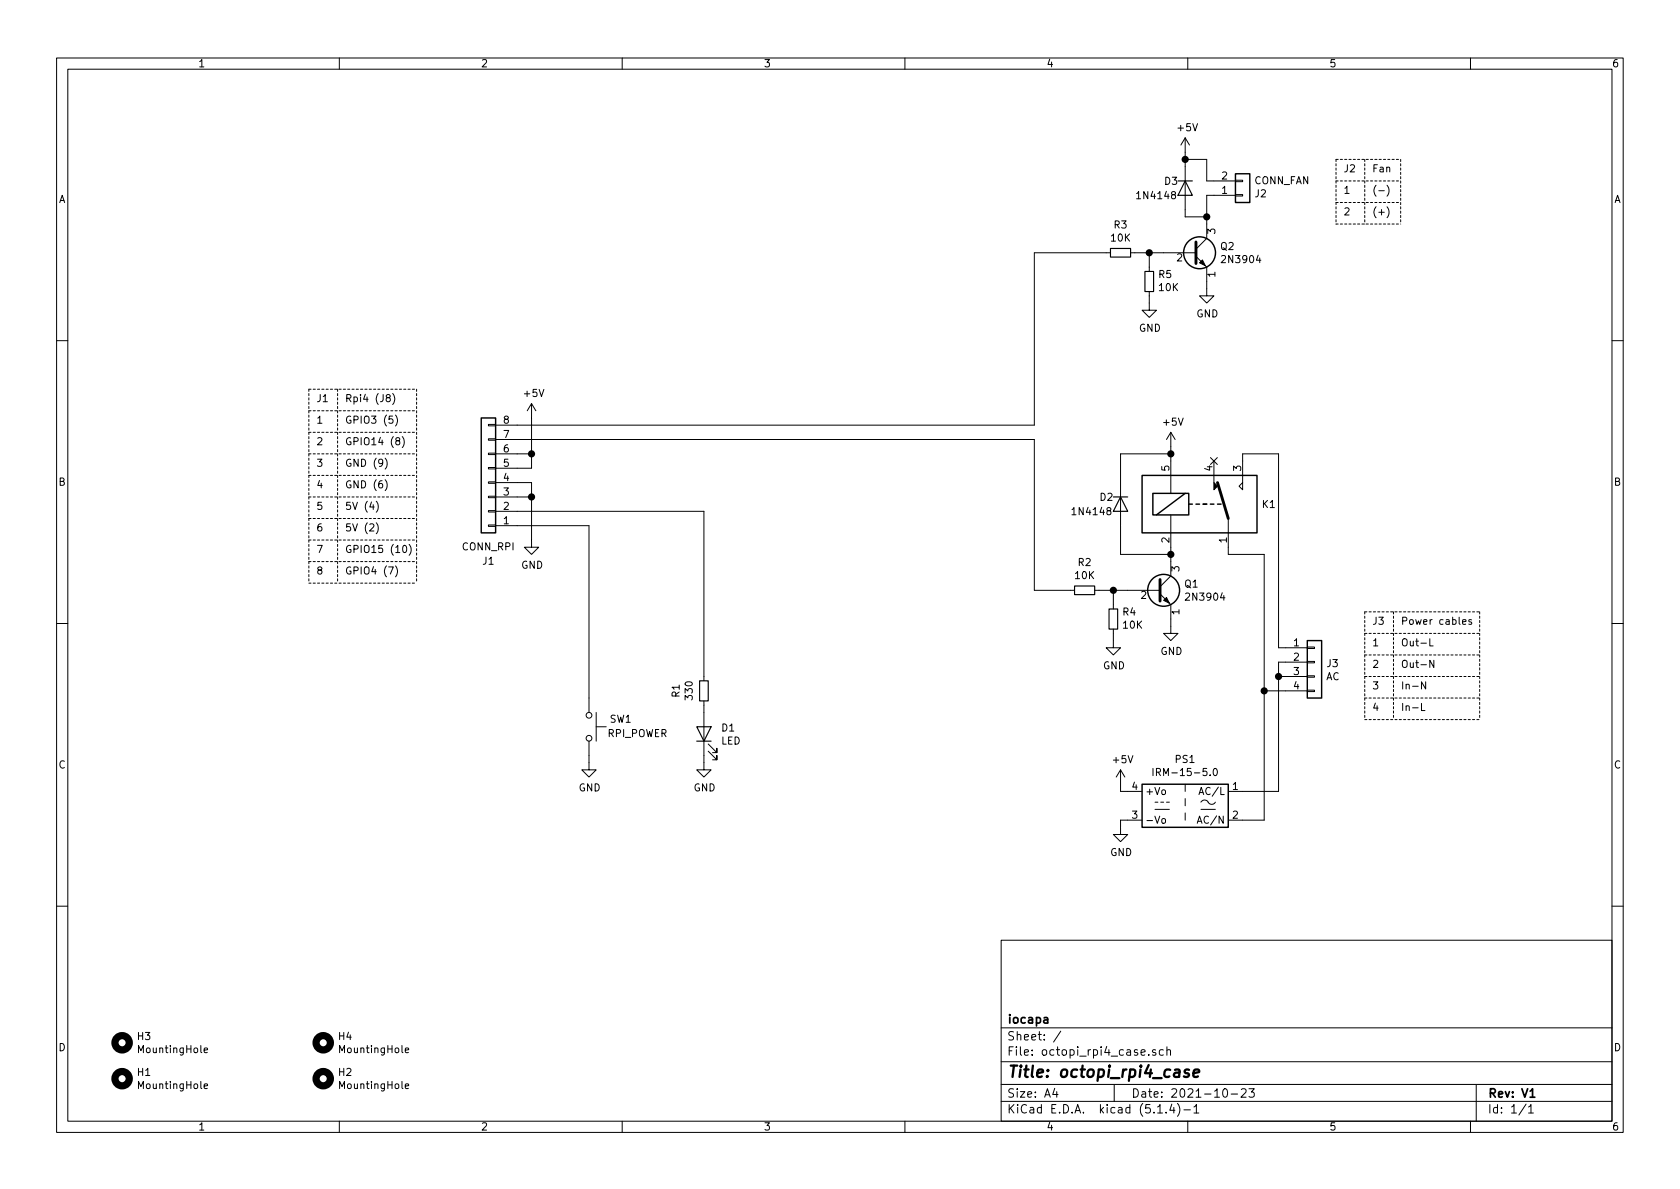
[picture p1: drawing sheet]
EESchema Schematic File Version 4
EELAYER 30 0
EELAYER END
$Descr A4 11693 8268
encoding utf-8
Sheet 1 1
Title "octopi_rpi4_case"
Date "2021-10-23"
Rev "V1"
Comp "iocapa"
Comment1 ""
Comment2 ""
Comment3 ""
Comment4 ""
$EndDescr
$Comp
L octopi_rpi4_case:IRM-15-5.0 PS1
U 1 1
P 8250 5600
F 0 "PS1" H 8250 5925 50  0000 C CNN
F 1 "IRM-15-5.0" H 8250 5834 50  0000 C CNN
F 2 "octopi_rpi4_case:Converter_ACDC_MeanWell_IRM-15-xx_THT" H 8250 5300 50  0001 C CNN
F 3 "http://www.meanwell.com/Upload/PDF/IRM-15/IRM-15-SPEC.PDF" H 8650 5250 50  0001 C CNN
	1    8250 5600
	-1   0    0    -1  
$EndComp
$Comp
L Diode:1N4148 D2
U 1 1
P 7800 3500
F 0 "D2" V 7750 3650 50  0000 R CNN
F 1 "1N4148" V 7850 3850 50  0000 R CNN
F 2 "Diode_THT:D_DO-35_SOD27_P7.62mm_Horizontal" H 7800 3325 50  0001 C CNN
F 3 "https://assets.nexperia.com/documents/data-sheet/1N4148_1N4448.pdf" H 7800 3500 50  0001 C CNN
	1    7800 3500
	0    -1   1    0   
$EndComp
$Comp
L octopi_rpi4_case:SONGLE-SRD-xxVDC-SL-C K1
U 1 1
P 8350 3500
F 0 "K1" H 8780 3500 50  0000 L CNN
F 1 "SONGLE-SRD-xxVDC-SL-C" H 8780 3455 50  0001 L CNN
F 2 "octopi_rpi4_case:Relay_SPDT_SRD-xxVDC-SL-C" H 8800 3450 50  0001 L CNN
F 3 "http://www.songlerelay.com/Public/Uploads/20161104/581c81ac16e36.pdf" H 8350 3500 50  0001 C CNN
	1    8350 3500
	1    0    0    -1  
$EndComp
$Comp
L power:+5V #PWR0101
U 1 1
P 8150 3100
F 0 "#PWR0101" H 8150 2950 50  0001 C CNN
F 1 "+5V" H 8165 3273 50  0000 C CNN
F 2 "" H 8150 3100 50  0001 C CNN
F 3 "" H 8150 3100 50  0001 C CNN
	1    8150 3100
	1    0    0    -1  
$EndComp
Wire Wire Line
	7800 3350 7800 3150
Wire Wire Line
	7800 3150 8150 3150
Wire Wire Line
	8150 3150 8150 3100
Wire Wire Line
	8150 3150 8150 3200
Connection ~ 8150 3150
Wire Wire Line
	7800 3650 7800 3850
Wire Wire Line
	7800 3850 8150 3850
Wire Wire Line
	8150 3850 8150 3800
Wire Wire Line
	8150 3900 8150 3850
Connection ~ 8150 3850
Wire Wire Line
	7750 4200 7750 4100
Wire Wire Line
	7750 4100 7850 4100
Wire Wire Line
	7650 4100 7750 4100
Connection ~ 7750 4100
$Comp
L power:GND #PWR0102
U 1 1
P 8150 4350
F 0 "#PWR0102" H 8150 4100 50  0001 C CNN
F 1 "GND" H 8155 4177 50  0000 C CNN
F 2 "" H 8150 4350 50  0001 C CNN
F 3 "" H 8150 4350 50  0001 C CNN
	1    8150 4350
	1    0    0    -1  
$EndComp
$Comp
L power:GND #PWR0103
U 1 1
P 7750 4450
F 0 "#PWR0103" H 7750 4200 50  0001 C CNN
F 1 "GND" H 7755 4277 50  0000 C CNN
F 2 "" H 7750 4450 50  0001 C CNN
F 3 "" H 7750 4450 50  0001 C CNN
	1    7750 4450
	1    0    0    -1  
$EndComp
Wire Wire Line
	7750 4450 7750 4400
Wire Wire Line
	8150 4350 8150 4300
NoConn ~ 8450 3200
$Comp
L power:GND #PWR0104
U 1 1
P 7800 5750
F 0 "#PWR0104" H 7800 5500 50  0001 C CNN
F 1 "GND" H 7805 5577 50  0000 C CNN
F 2 "" H 7800 5750 50  0001 C CNN
F 3 "" H 7800 5750 50  0001 C CNN
	1    7800 5750
	1    0    0    -1  
$EndComp
$Comp
L power:+5V #PWR0105
U 1 1
P 7800 5450
F 0 "#PWR0105" H 7800 5300 50  0001 C CNN
F 1 "+5V" H 7815 5623 50  0000 C CNN
F 2 "" H 7800 5450 50  0001 C CNN
F 3 "" H 7800 5450 50  0001 C CNN
	1    7800 5450
	1    0    0    -1  
$EndComp
Wire Wire Line
	7850 5500 7800 5500
Wire Wire Line
	7800 5500 7800 5450
Wire Wire Line
	7850 5700 7800 5700
Wire Wire Line
	7800 5700 7800 5750
$Comp
L Connector_Generic:Conn_01x08 J1
U 1 1
P 3400 3350
F 0 "J1" H 3400 3900 50  0000 C CNN
F 1 "CONN_RPI" H 3400 3800 50  0000 C CNN
F 2 "Connector_Molex:Molex_KK-254_AE-6410-08A_1x08_P2.54mm_Vertical" H 3400 3350 50  0001 C CNN
F 3 "~" H 3400 3350 50  0001 C CNN
	1    3400 3350
	-1   0    0    1   
$EndComp
Wire Wire Line
	8000 2050 8000 2100
Wire Wire Line
	8400 2000 8400 1950
$Comp
L power:GND #PWR0106
U 1 1
P 8000 2100
F 0 "#PWR0106" H 8000 1850 50  0001 C CNN
F 1 "GND" H 8005 1927 50  0000 C CNN
F 2 "" H 8000 2100 50  0001 C CNN
F 3 "" H 8000 2100 50  0001 C CNN
	1    8000 2100
	1    0    0    -1  
$EndComp
$Comp
L power:GND #PWR0107
U 1 1
P 8400 2000
F 0 "#PWR0107" H 8400 1750 50  0001 C CNN
F 1 "GND" H 8405 1827 50  0000 C CNN
F 2 "" H 8400 2000 50  0001 C CNN
F 3 "" H 8400 2000 50  0001 C CNN
	1    8400 2000
	1    0    0    -1  
$EndComp
Wire Wire Line
	8000 1750 8100 1750
Connection ~ 8000 1750
Wire Wire Line
	8000 1850 8000 1750
Wire Wire Line
	7900 1750 8000 1750
$Comp
L Device:R_Small R3
U 1 1
P 7800 1750
F 0 "R3" V 7604 1750 50  0000 C CNN
F 1 "10K" V 7695 1750 50  0000 C CNN
F 2 "Resistor_THT:R_Axial_DIN0207_L6.3mm_D2.5mm_P7.62mm_Horizontal" H 7800 1750 50  0001 C CNN
F 3 "~" H 7800 1750 50  0001 C CNN
	1    7800 1750
	0    1    1    0   
$EndComp
Wire Wire Line
	8400 1500 8400 1550
Wire Wire Line
	8250 1500 8400 1500
$Comp
L power:+5V #PWR0108
U 1 1
P 8250 1050
F 0 "#PWR0108" H 8250 900 50  0001 C CNN
F 1 "+5V" H 8265 1223 50  0000 C CNN
F 2 "" H 8250 1050 50  0001 C CNN
F 3 "" H 8250 1050 50  0001 C CNN
	1    8250 1050
	1    0    0    -1  
$EndComp
Wire Wire Line
	8250 1450 8250 1500
$Comp
L Diode:1N4148 D3
U 1 1
P 8250 1300
F 0 "D3" V 8200 1450 50  0000 R CNN
F 1 "1N4148" V 8300 1650 50  0000 R CNN
F 2 "Diode_THT:D_DO-35_SOD27_P7.62mm_Horizontal" H 8250 1125 50  0001 C CNN
F 3 "https://assets.nexperia.com/documents/data-sheet/1N4148_1N4448.pdf" H 8250 1300 50  0001 C CNN
	1    8250 1300
	0    -1   1    0   
$EndComp
Wire Wire Line
	8400 1350 8450 1350
Wire Wire Line
	8250 1100 8250 1150
Wire Wire Line
	8250 1050 8250 1100
Connection ~ 8250 1100
Wire Wire Line
	8250 1100 8400 1100
Wire Wire Line
	8400 1250 8450 1250
Wire Wire Line
	8400 1100 8400 1250
Connection ~ 8400 1500
Wire Wire Line
	8400 1500 8400 1350
$Comp
L Connector_Generic:Conn_01x02 J2
U 1 1
P 8650 1350
F 0 "J2" H 8730 1342 50  0000 L CNN
F 1 "CONN_FAN" H 8730 1251 50  0000 L CNN
F 2 "Connector_Molex:Molex_KK-254_AE-6410-02A_1x02_P2.54mm_Vertical" H 8650 1350 50  0001 C CNN
F 3 "~" H 8650 1350 50  0001 C CNN
	1    8650 1350
	1    0    0    1   
$EndComp
$Comp
L Device:R_Small R5
U 1 1
P 8000 1950
F 0 "R5" H 7941 1904 50  0000 R CNN
F 1 "10K" H 7941 1995 50  0000 R CNN
F 2 "Resistor_THT:R_Axial_DIN0207_L6.3mm_D2.5mm_P7.62mm_Horizontal" H 8000 1950 50  0001 C CNN
F 3 "~" H 8000 1950 50  0001 C CNN
	1    8000 1950
	-1   0    0    1   
$EndComp
$Comp
L Device:R_Small R2
U 1 1
P 7550 4100
F 0 "R2" V 7354 4100 50  0000 C CNN
F 1 "10K" V 7445 4100 50  0000 C CNN
F 2 "Resistor_THT:R_Axial_DIN0207_L6.3mm_D2.5mm_P7.62mm_Horizontal" H 7550 4100 50  0001 C CNN
F 3 "~" H 7550 4100 50  0001 C CNN
	1    7550 4100
	0    1    1    0   
$EndComp
$Comp
L Device:R_Small R4
U 1 1
P 7750 4300
F 0 "R4" H 7691 4254 50  0000 R CNN
F 1 "10K" H 7691 4345 50  0000 R CNN
F 2 "Resistor_THT:R_Axial_DIN0207_L6.3mm_D2.5mm_P7.62mm_Horizontal" H 7750 4300 50  0001 C CNN
F 3 "~" H 7750 4300 50  0001 C CNN
	1    7750 4300
	-1   0    0    1   
$EndComp
$Comp
L power:GND #PWR0109
U 1 1
P 4100 5300
F 0 "#PWR0109" H 4100 5050 50  0001 C CNN
F 1 "GND" H 4105 5127 50  0000 C CNN
F 2 "" H 4100 5300 50  0001 C CNN
F 3 "" H 4100 5300 50  0001 C CNN
	1    4100 5300
	1    0    0    -1  
$EndComp
Wire Wire Line
	4100 5250 4100 5300
$Comp
L Device:LED D1
U 1 1
P 4900 5100
F 0 "D1" V 4939 4983 50  0000 R CNN
F 1 "LED" V 4848 4983 50  0000 R CNN
F 2 "octopi_rpi4_case:LED_D5.0mm_Horizontal_O1.27mm_Z3.5mm" H 4900 5100 50  0001 C CNN
F 3 "~" H 4900 5100 50  0001 C CNN
	1    4900 5100
	0    -1   -1   0   
$EndComp
$Comp
L Device:R_Small R1
U 1 1
P 4900 4800
F 0 "R1" V 4704 4800 50  0000 C CNN
F 1 "330" V 4795 4800 50  0000 C CNN
F 2 "Resistor_THT:R_Axial_DIN0207_L6.3mm_D2.5mm_P7.62mm_Horizontal" H 4900 4800 50  0001 C CNN
F 3 "~" H 4900 4800 50  0001 C CNN
	1    4900 4800
	1    0    0    -1  
$EndComp
$Comp
L power:GND #PWR0110
U 1 1
P 4900 5300
F 0 "#PWR0110" H 4900 5050 50  0001 C CNN
F 1 "GND" H 4905 5127 50  0000 C CNN
F 2 "" H 4900 5300 50  0001 C CNN
F 3 "" H 4900 5300 50  0001 C CNN
	1    4900 5300
	1    0    0    -1  
$EndComp
Wire Wire Line
	4900 5300 4900 5250
Wire Wire Line
	4900 4950 4900 4900
$Comp
L Connector_Generic:Conn_01x04 J3
U 1 1
P 9150 4600
F 0 "J3" H 9230 4592 50  0000 L CNN
F 1 "AC" H 9230 4501 50  0000 L CNN
F 2 "octopi_rpi4_case:JST_VH_B4P-VH_1x04_P3.96mm_Vertical" H 9150 4600 50  0001 C CNN
F 3 "~" H 9150 4600 50  0001 C CNN
	1    9150 4600
	1    0    0    -1  
$EndComp
$Comp
L Mechanical:MountingHole H1
U 1 1
P 850 7500
F 0 "H1" H 950 7546 50  0000 L CNN
F 1 "MountingHole" H 950 7455 50  0000 L CNN
F 2 "MountingHole:MountingHole_2.7mm" H 850 7500 50  0001 C CNN
F 3 "~" H 850 7500 50  0001 C CNN
	1    850  7500
	1    0    0    -1  
$EndComp
$Comp
L Mechanical:MountingHole H2
U 1 1
P 2250 7500
F 0 "H2" H 2350 7546 50  0000 L CNN
F 1 "MountingHole" H 2350 7455 50  0000 L CNN
F 2 "MountingHole:MountingHole_2.7mm" H 2250 7500 50  0001 C CNN
F 3 "~" H 2250 7500 50  0001 C CNN
	1    2250 7500
	1    0    0    -1  
$EndComp
$Comp
L Mechanical:MountingHole H4
U 1 1
P 2250 7250
F 0 "H4" H 2350 7296 50  0000 L CNN
F 1 "MountingHole" H 2350 7205 50  0000 L CNN
F 2 "MountingHole:MountingHole_2.7mm" H 2250 7250 50  0001 C CNN
F 3 "~" H 2250 7250 50  0001 C CNN
	1    2250 7250
	1    0    0    -1  
$EndComp
$Comp
L Mechanical:MountingHole H3
U 1 1
P 850 7250
F 0 "H3" H 950 7296 50  0000 L CNN
F 1 "MountingHole" H 950 7205 50  0000 L CNN
F 2 "MountingHole:MountingHole_2.7mm" H 850 7250 50  0001 C CNN
F 3 "~" H 850 7250 50  0001 C CNN
	1    850  7250
	1    0    0    -1  
$EndComp
Wire Wire Line
	8950 4700 8900 4700
Wire Wire Line
	8900 4700 8900 4600
Wire Wire Line
	8900 4600 8950 4600
Wire Wire Line
	8650 3200 8650 3150
Wire Wire Line
	8650 3150 8900 3150
Wire Wire Line
	8900 3150 8900 4500
Wire Wire Line
	8900 4500 8950 4500
Wire Wire Line
	8550 3800 8550 3850
Wire Wire Line
	8550 3850 8800 3850
Wire Wire Line
	8800 3850 8800 4800
Wire Wire Line
	8800 4800 8950 4800
Wire Wire Line
	8650 5700 8800 5700
Wire Wire Line
	8900 5500 8900 4700
Wire Wire Line
	8650 5500 8900 5500
Connection ~ 8900 4700
Wire Wire Line
	8800 4800 8800 5700
Connection ~ 8800 4800
$Comp
L power:+5V #PWR0111
U 1 1
P 3700 2900
F 0 "#PWR0111" H 3700 2750 50  0001 C CNN
F 1 "+5V" H 3715 3073 50  0000 C CNN
F 2 "" H 3700 2900 50  0001 C CNN
F 3 "" H 3700 2900 50  0001 C CNN
	1    3700 2900
	1    0    0    -1  
$EndComp
Wire Wire Line
	3600 3250 3700 3250
Wire Wire Line
	3700 3250 3700 3150
Wire Wire Line
	3600 3150 3700 3150
Connection ~ 3700 3150
$Comp
L power:GND #PWR0112
U 1 1
P 3700 3750
F 0 "#PWR0112" H 3700 3500 50  0001 C CNN
F 1 "GND" H 3705 3577 50  0000 C CNN
F 2 "" H 3700 3750 50  0001 C CNN
F 3 "" H 3700 3750 50  0001 C CNN
	1    3700 3750
	1    0    0    -1  
$EndComp
Wire Wire Line
	3600 3350 3700 3350
Wire Wire Line
	3700 3350 3700 3450
Wire Wire Line
	3600 3450 3700 3450
Connection ~ 3700 3450
Wire Wire Line
	7200 1750 7700 1750
$Comp
L Switch:SW_Push SW1
U 1 1
P 4100 5050
F 0 "SW1" V 4150 5350 50  0000 R CNN
F 1 "RPI_POWER" V 4050 5600 50  0000 R CNN
F 2 "Button_Switch_THT:SW_Tactile_SPST_Angled_PTS645Vx39-2LFS" H 4100 5250 50  0001 C CNN
F 3 "~" H 4100 5250 50  0001 C CNN
	1    4100 5050
	0    1    -1   0   
$EndComp
Wire Wire Line
	3700 3450 3700 3750
Wire Wire Line
	3700 2900 3700 3150
Wire Wire Line
	3600 3650 4100 3650
Wire Wire Line
	4100 3650 4100 4850
Wire Wire Line
	3600 3550 4900 3550
Wire Wire Line
	4900 3550 4900 4700
Wire Wire Line
	7200 2950 7200 1750
Wire Wire Line
	3600 2950 7200 2950
Wire Wire Line
	3600 3050 7200 3050
Wire Wire Line
	7200 3050 7200 4100
Wire Wire Line
	7200 4100 7450 4100
$Comp
L Transistor_BJT:2N3904 Q2
U 1 1
P 8300 1750
F 0 "Q2" H 8491 1796 50  0000 L CNN
F 1 "2N3904" H 8491 1705 50  0000 L CNN
F 2 "Package_TO_SOT_THT:TO-92_Inline_Wide" H 8500 1675 50  0001 L CIN
F 3 "http://www.fairchildsemi.com/ds/BC/BC547.pdf" H 8300 1750 50  0001 L CNN
	1    8300 1750
	1    0    0    -1  
$EndComp
$Comp
L Transistor_BJT:2N3904 Q1
U 1 1
P 8050 4100
F 0 "Q1" H 8241 4146 50  0000 L CNN
F 1 "2N3904" H 8241 4055 50  0000 L CNN
F 2 "Package_TO_SOT_THT:TO-92_Inline_Wide" H 8250 4025 50  0001 L CIN
F 3 "http://www.fairchildsemi.com/ds/BC/BC547.pdf" H 8050 4100 50  0001 L CNN
	1    8050 4100
	1    0    0    -1  
$EndComp
Wire Notes Line
	9500 4250 9500 5000
Wire Notes Line
	9500 4250 10300 4250
Text Notes 9550 4350 0    50   ~ 0
J3
Wire Notes Line
	9500 4400 10300 4400
Wire Notes Line
	9500 4550 10300 4550
Wire Notes Line
	9500 4700 10300 4700
Wire Notes Line
	9500 4850 10300 4850
Wire Notes Line
	9500 5000 10300 5000
Wire Notes Line
	9700 4250 9700 5000
Text Notes 9550 4500 0    50   ~ 0
1
Text Notes 9550 4650 0    50   ~ 0
2
Text Notes 9550 4800 0    50   ~ 0
3
Text Notes 9550 4950 0    50   ~ 0
4
Text Notes 9750 4350 0    50   ~ 0
Power cables
Text Notes 9750 4500 0    50   ~ 0
Out-L
Text Notes 9750 4650 0    50   ~ 0
Out-N
Text Notes 9750 4800 0    50   ~ 0
In-N
Text Notes 9750 4950 0    50   ~ 0
In-L
Wire Notes Line
	10300 4250 10300 5000
Wire Notes Line
	9300 1100 9300 1550
Wire Notes Line
	9300 1100 9750 1100
Text Notes 9350 1200 0    50   ~ 0
J2
Wire Notes Line
	9500 1100 9500 1550
Wire Notes Line
	9300 1250 9750 1250
Wire Notes Line
	9300 1400 9750 1400
Wire Notes Line
	9300 1550 9750 1550
Text Notes 9550 1200 0    50   ~ 0
Fan
Wire Notes Line
	9750 1100 9750 1550
Text Notes 9350 1350 0    50   ~ 0
1
Text Notes 9350 1500 0    50   ~ 0
2
Text Notes 9550 1350 0    50   ~ 0
(-)
Text Notes 9550 1500 0    50   ~ 0
(+)
Text Notes 2200 2800 0    50   ~ 0
J1
Wire Notes Line
	2150 2700 2900 2700
Wire Notes Line
	2150 2850 2900 2850
Wire Notes Line
	2150 3000 2900 3000
Wire Notes Line
	2150 3150 2900 3150
Wire Notes Line
	2150 3300 2900 3300
Wire Notes Line
	2150 3450 2900 3450
Wire Notes Line
	2150 2700 2150 4050
Wire Notes Line
	2150 3600 2900 3600
Wire Notes Line
	2150 3750 2900 3750
Wire Notes Line
	2150 3900 2900 3900
Wire Notes Line
	2150 4050 2900 4050
Wire Notes Line
	2350 2700 2350 4050
Text Notes 2400 2800 0    50   ~ 0
Rpi4 (J8)
Text Notes 2200 2950 0    50   ~ 0
1
Text Notes 2200 3100 0    50   ~ 0
2
Text Notes 2200 3250 0    50   ~ 0
3
Text Notes 2200 3400 0    50   ~ 0
4
Text Notes 2200 3550 0    50   ~ 0
5
Text Notes 2200 3700 0    50   ~ 0
6
Text Notes 2200 3850 0    50   ~ 0
7
Text Notes 2200 4000 0    50   ~ 0
8
Text Notes 2400 3700 0    50   ~ 0
5V (2)
Text Notes 2400 3550 0    50   ~ 0
5V (4)
Text Notes 2400 3400 0    50   ~ 0
GND (6)
Text Notes 2400 3250 0    50   ~ 0
GND (9)
Text Notes 2400 4000 0    50   ~ 0
GPIO4 (7)
Text Notes 2400 3850 0    50   ~ 0
GPIO15 (10)
Text Notes 2400 2950 0    50   ~ 0
GPIO3 (5)
Text Notes 2400 3100 0    50   ~ 0
GPIO14 (8)
Wire Notes Line
	2900 2700 2900 4050
$EndSCHEMATC
